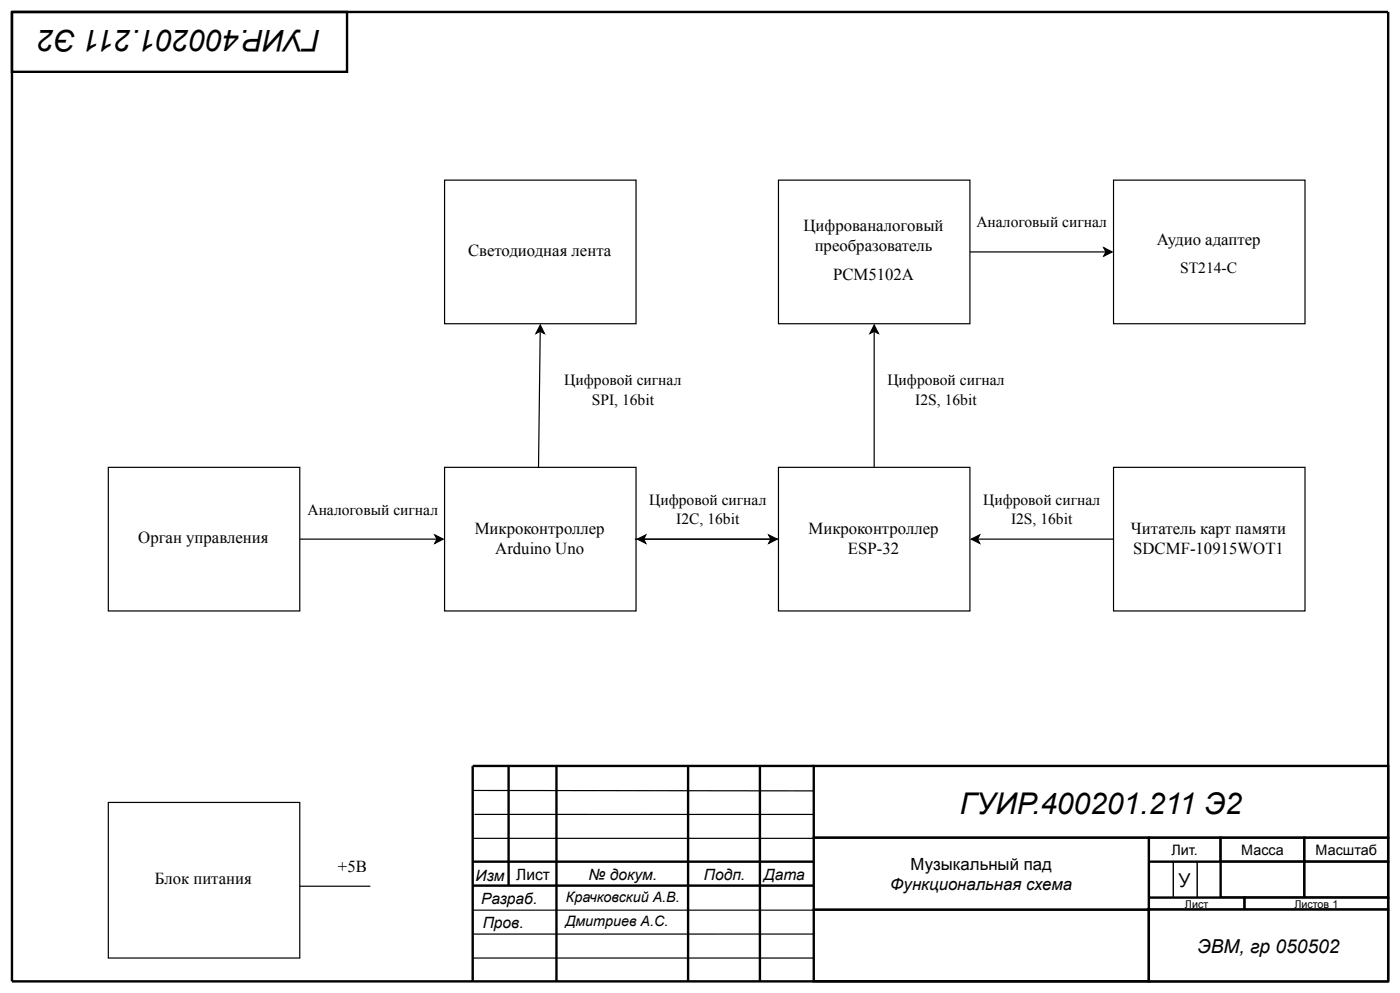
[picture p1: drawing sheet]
<svg xmlns="http://www.w3.org/2000/svg" width="297mm" height="211mm" viewBox="0 0 297 211" stroke-linecap="round" stroke-linejoin="round" font-family="sans-serif">
<path d="M2.5 2.5h71.1v12.7h-71.1z" fill="none" stroke="#000" stroke-width=".51"/>
<path d="M172.6 192.9h71.1v15.3h-71.1z" fill="#fff"/>
<path d="M2.5 2.5h292v205.7h-292zM172.6 192.9h71.1v15.3h-71.1z" fill="none" stroke="#000" stroke-width=".51"/>
<path d="M172.6 162.5h121.9v15.2h-121.9z" fill="#fff"/>
<path d="M172.6 162.5h121.9v15.2h-121.9z" fill="none" stroke="#000" stroke-width=".51"/>
<path d="M243.7 177.7h15.3v5.1h-15.3z" fill="#fff"/>
<path d="M243.7 177.7h15.3v5.1h-15.3z" fill="none" stroke="#000" stroke-width=".51"/>
<path d="M259 177.7h17.7v5.1h-17.7z" fill="#fff"/>
<path d="M259 177.7h17.7v5.1h-17.7z" fill="none" stroke="#000" stroke-width=".51"/>
<path d="M276.7 177.7h17.8v5.1h-17.8z" fill="#fff"/>
<path d="M276.7 177.7h17.8v5.1h-17.8z" fill="none" stroke="#000" stroke-width=".51"/>
<path d="M243.9 182.9h5v7.6h-5z" fill="#fff"/>
<path d="M243.9 182.9h5v7.6h-5z" fill="none" stroke="#000" stroke-width=".25"/>
<path d="M248.9 182.9h5.1v7.6h-5.1z" fill="#fff"/>
<path d="M248.9 182.9h5.1v7.6h-5.1z" fill="none" stroke="#000" stroke-width=".25"/>
<path d="M254 182.9h5.1v7.6h-5.1z" fill="#fff"/>
<path d="M254 182.9h5.1v7.6h-5.1z" fill="none" stroke="#000" stroke-width=".25"/>
<path d="M259 182.8h17.7v7.6h-17.7z" fill="#fff"/>
<path d="M259 182.8h17.7v7.6h-17.7z" fill="none" stroke="#000" stroke-width=".51"/>
<path d="M276.7 182.8h17.8v7.6h-17.8z" fill="#fff"/>
<path d="M276.7 182.8h17.8v7.6h-17.8z" fill="none" stroke="#000" stroke-width=".51"/>
<path d="M243.7 190.4h20.3v2.5h-20.3z" fill="#fff"/>
<path d="M243.7 190.4h20.3v2.5h-20.3z" fill="none" stroke="#000" stroke-width=".51"/>
<path d="M264 190.4h30.5v2.5h-30.5z" fill="#fff"/>
<path d="M243.7 182.8v10.1M264 190.4h30.5v2.5h-30.5z" fill="none" stroke="#000" stroke-width=".51"/>
<path d="M243.7 192.9h50.8v15.3h-50.8z" fill="#fff"/>
<path d="M107.9 162.5v25.4M118.1 162.5v45.7M146 162.5v45.7M161.2 162.5v45.7M172.6 162.5h-72.3v45.7M100.3 182.8h72.3M100.3 187.9h72.3M243.7 192.9h50.8v15.3h-50.8z" fill="none" stroke="#000" stroke-width=".51"/>
<path d="M100.4 177.8h72.4M100.4 167.7l72.2 .1M100.7 172.8h72.1M100.4 193.1h72.4M172.8 198.1l-72.4 .1M100.2 203.2h72.6" fill="none" stroke="#000" stroke-width=".25"/>
<path d="M172.6 177.7h71.1v15.2h-71.1z" fill="#fff"/>
<path d="M172.6 177.7h71.1v15.2h-71.1z" fill="none" stroke="#000" stroke-width=".51"/>
<path d="M23 170.2h40.6v33h-40.6z" fill="#fff"/>
<path d="M23 170.2h40.6v33h-40.6z" fill="none" stroke="#000" stroke-width=".25"/>
<path d="M94.3 99.1h40.6v30.5h-40.6z" fill="#fff"/>
<path d="M94.3 99.1h40.6v30.5h-40.6z" fill="none" stroke="#000" stroke-width=".25"/>
<path d="M165.1 99.1h40.7v30.5h-40.7z" fill="#fff"/>
<path d="M165.1 99.1h40.7v30.5h-40.7z" fill="none" stroke="#000" stroke-width=".25"/>
<path d="M165.1 38.2h40.7v30.5h-40.7z" fill="#fff"/>
<path d="M165.1 38.2h40.7v30.5h-40.7z" fill="none" stroke="#000" stroke-width=".25"/>
<path d="M236.2 38.2h40.7v30.5h-40.7z" fill="#fff"/>
<path d="M236.2 38.2h40.7v30.5h-40.7z" fill="none" stroke="#000" stroke-width=".25"/>
<path d="M23 99.1h40.6v30.5h-40.6z" fill="#fff"/>
<path d="M23 99.1h40.6v30.5h-40.6z" fill="none" stroke="#000" stroke-width=".25"/>
<path d="M236.2 99.1h40.7v30.5h-40.7z" fill="#fff"/>
<path d="M205.8 53.4h28.8M234.2 52.6l1.8 .8-1.8 .9 .4-.9zM185.5 69l.8 1.7-.8-.4-.9 .4zM185.5 70.3v28.8M236.2 99.1h40.7v30.5h-40.7zM63.6 114.4h29.1M92.3 113.5l1.7 .9-1.7 .9 .4-.9zM134.7 114.4h28.8M163.1 113.5l1.8 .9-1.8 .9 .4-.9zM206.1 114.4l1.7-.9-.4 .9 .4 .9zM207.4 114.4h28.8M63.6 188h15" fill="none" stroke="#000" stroke-width=".25"/>
<path d="M234.2 52.6l1.8 .8-1.8 .9 .4-.9zM185.5 69l.8 1.7-.8-.4-.9 .4zM92.3 113.5l1.7 .9-1.7 .9 .4-.9zM163.1 113.5l1.8 .9-1.8 .9 .4-.9zM206.1 114.4l1.7-.9-.4 .9 .4 .9z" fill="#000"/>
<path d="M94.3 38.2h40.6v30.5h-40.6z" fill="#fff"/>
<path d="M94.3 38.2h40.6v30.5h-40.6zM114.6 70.3l-.4 28.8M114.6 69l.9 1.7-.9-.4-.9 .4zM135.2 114.4l1.8-.9-.4 .9 .4 .9zM136.6 114.4h28.5" fill="none" stroke="#000" stroke-width=".25"/>
<path d="M114.6 69l.9 1.7-.9-.4-.9 .4zM135.2 114.4l1.8-.9-.4 .9 .4 .9z" fill="#000"/>
<g font-size="6.3">
<text x="68" y="6.3" transform="rotate(-180 68 6.3)">ГУИР.400201.211 Э2</text>
<text x="203.7" y="172.6">ГУИР.400201.211 Э2</text>
</g>
<g font-size="4.1">
<text x="250" y="188.1">У</text>
<text x="254.1" y="202.1">ЭВМ, гр 050502</text>
</g>
<g font-size="3.6">
<text x="170.5" y="49">Цифрованалоговый</text>
<text x="172.8" y="53.3">преобразователь</text>
<text x="245.4" y="52">Аудио адаптер</text>
<text x="99.3" y="54.3">Светодиодная лента</text>
<text x="176.7" y="59.4">PCM5102A</text>
<text x="100.7" y="113.2">Микроконтроллер</text>
<text x="171.5" y="113.2">Микроконтроллер</text>
<text x="239.9" y="113.2">Читатель карт памяти</text>
<text x="29.3" y="115.3">Орган управления</text>
<text x="105.1" y="117.5">Arduino Uno</text>
<text x="179.9" y="117.5">ESP-32</text>
<text x="240.4" y="117.5">SDCMF-10915WOT1</text>
<text x="71.7" y="185.1">+5В</text>
<text x="193.2" y="184.6">Музыкальный пад</text>
<text x="32.9" y="187.6">Блок питания</text>
<text x="188.9" y="188.9">Функциональная схема</text>
</g>
<g font-size="3.3">
<text x="207.1" y="48.2">Аналоговый сигнал</text>
<text x="250.4" y="57.9">ST214-C</text>
<text x="119.7" y="81.7">Цифровой сигнал</text>
<text x="188.3" y="81.7">Цифровой сигнал</text>
<text x="125.5" y="85.8">SPI, 16bit</text>
<text x="194.2" y="85.8">I2S, 16bit</text>
<text x="137.7" y="107.1">Цифровой сигнал</text>
<text x="208.6" y="107.1">Цифровой сигнал</text>
<text x="65.2" y="109.2">Аналоговый сигнал</text>
<text x="143.5" y="111.2">I2C, 16bit</text>
<text x="214.5" y="111.2">I2S, 16bit</text>
<text x="100.9" y="186.9">Изм</text>
<text x="102.1" y="191.7">Разраб.</text>
<text x="109.5" y="186.6">Лист</text>
<text x="124.9" y="186.6">№ докум.</text>
<text x="149.3" y="186.6">Подп.</text>
<text x="162.1" y="186.6">Дата</text>
<text x="102.4" y="196.8">Пров.</text>
</g>
<g font-size="3">
<text x="248.5" y="181.3">Лит.</text>
<text x="263.3" y="181.3">Масса</text>
<text x="279.1" y="181.3">Масштаб</text>
<text x="120.1" y="191.4">Крачковский А.В.</text>
<text x="119.9" y="196.5">Дмитриев А.С.</text>
</g>
<g font-size="2.3">
<text x="251.4" y="192.7">Лист</text>
<text x="274.6" y="192.7">Листов 1</text>
</g>
</svg>
